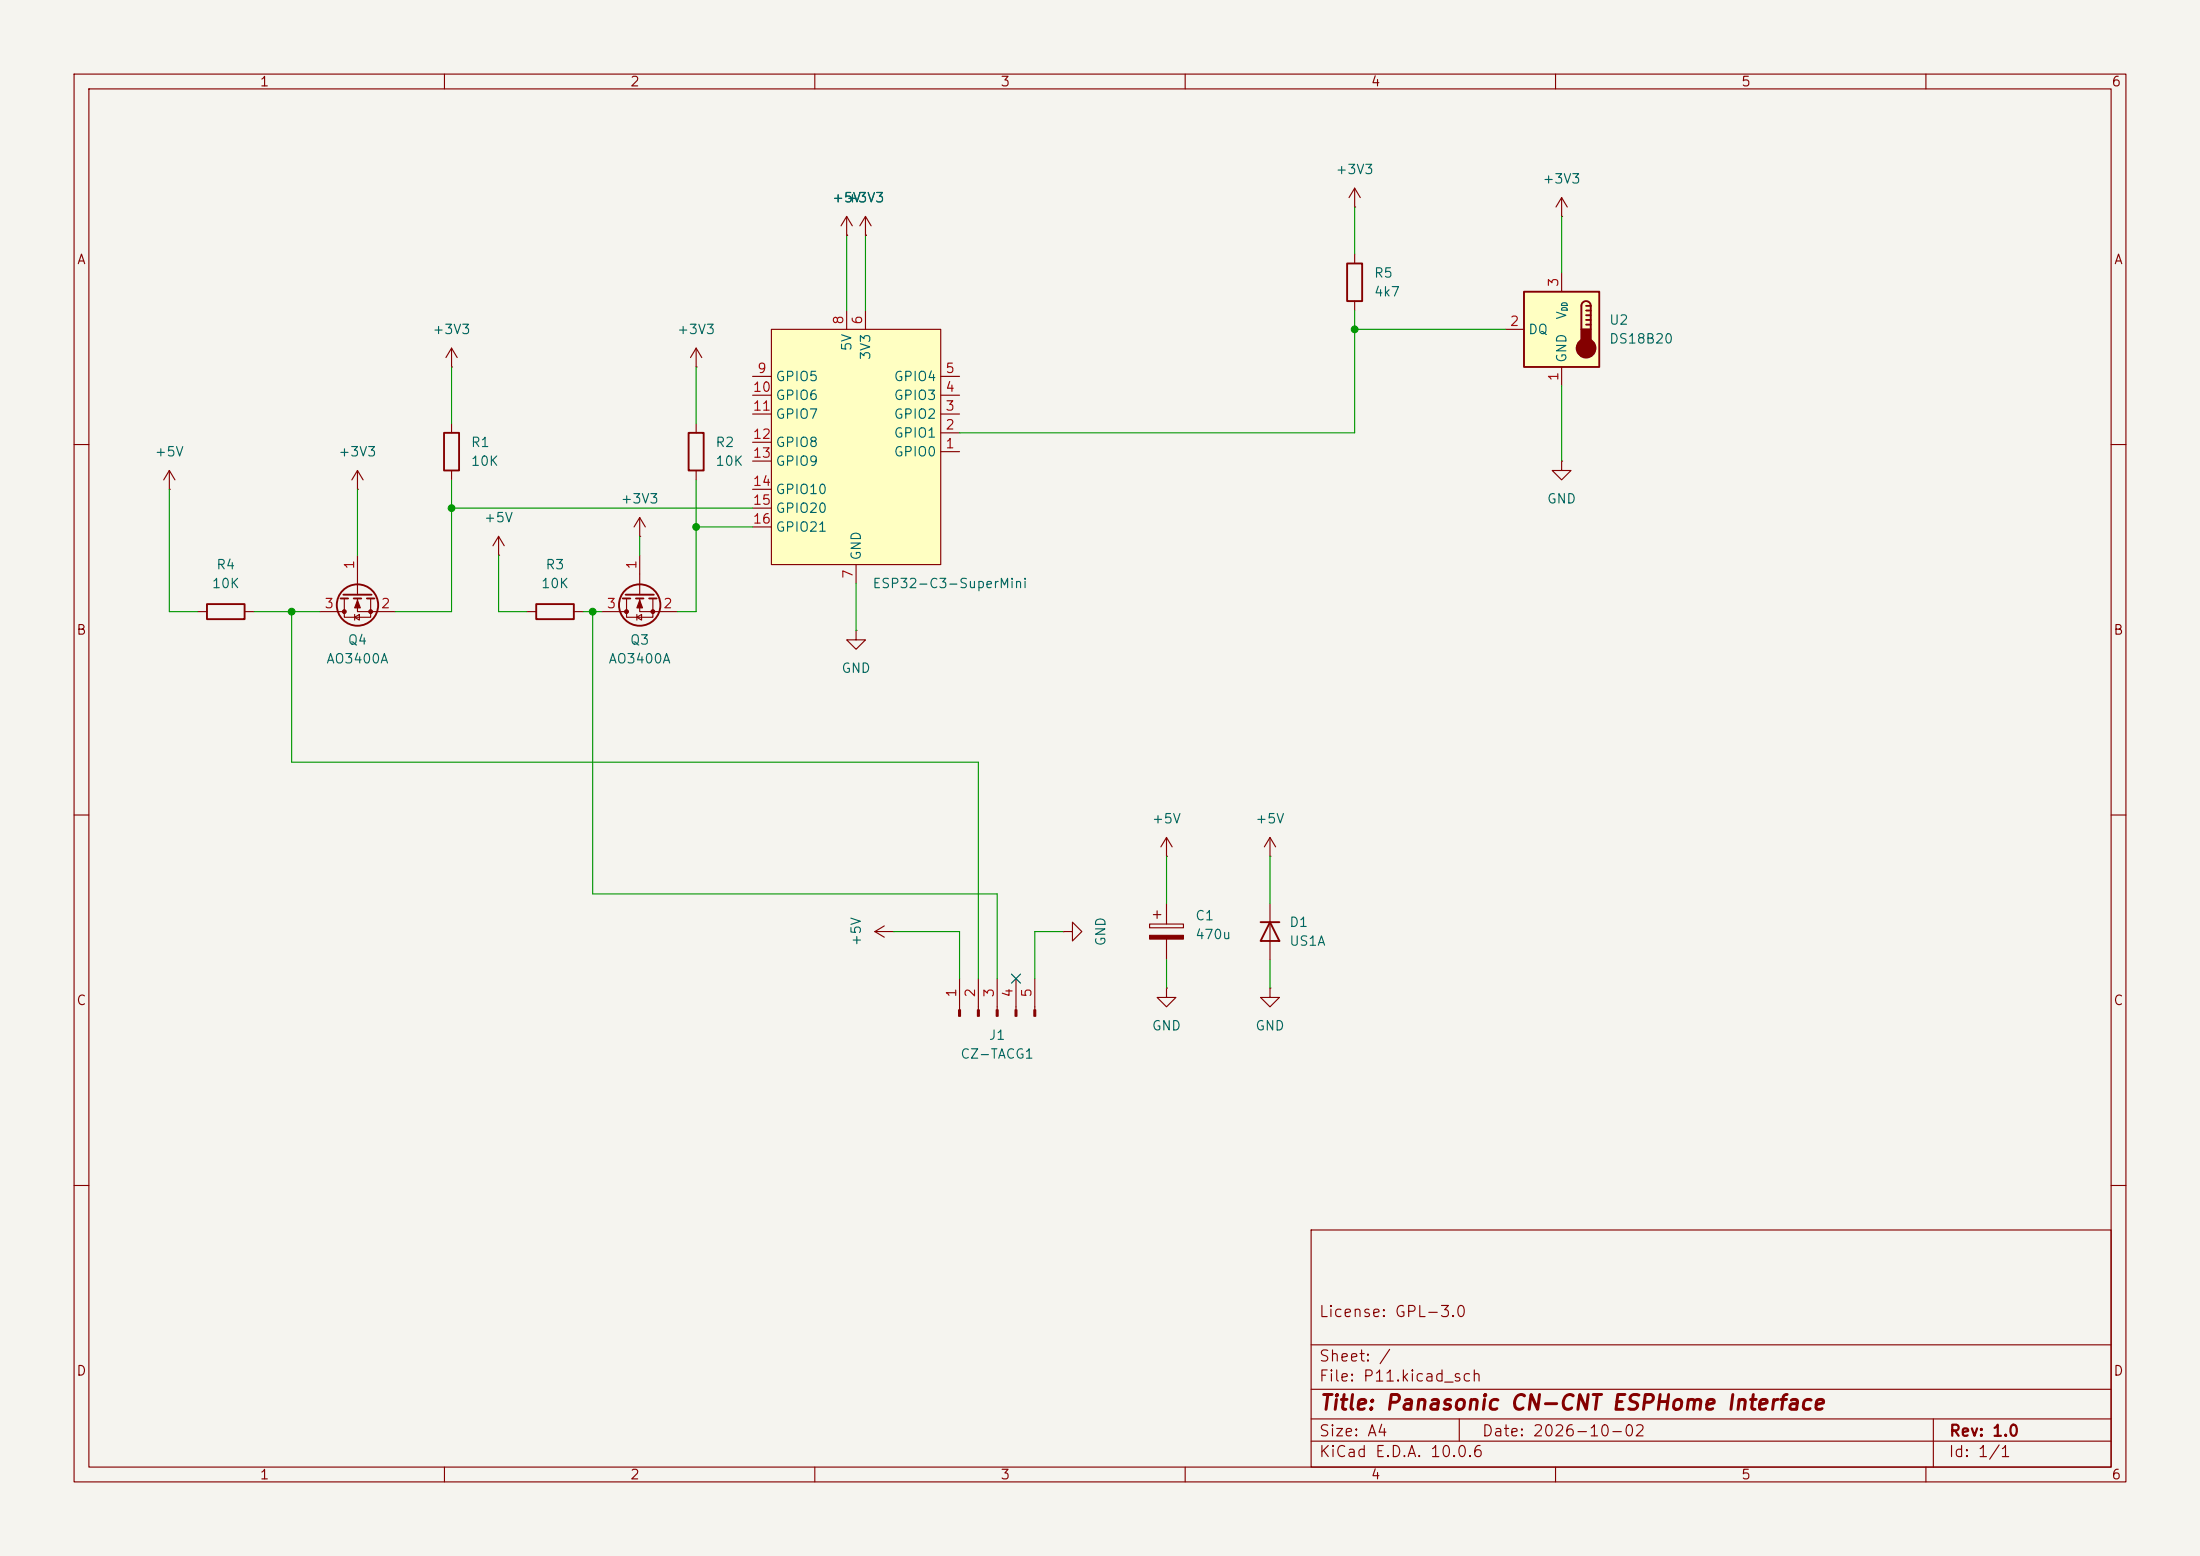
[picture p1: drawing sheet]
<svg xmlns="http://www.w3.org/2000/svg" width="297mm" height="210mm" viewBox="0 0 297 210" stroke-linecap="round" stroke-linejoin="round" font-family="sans-serif">
<path d="M0 0h297v210h-297z" fill="#f5f4ef" stroke="#f5f4ef" stroke-width=".14"/>
<g fill="none" stroke="#840000" stroke-width=".15">
<path d="M10 10h277v190h-277zM12 12h273v186h-273zM60 10v2M110 10v2M160 10v2M210 10v2M260 10v2M182.9 27.9h.1M182.9 25.4l-.8 1.3M182.9 25.4l.7 1.3M182.9 25.4v2.5M210.8 29.2h.1"/>
<path d="M210.8 26.7l-.7 1.2M210.8 26.7l.8 1.2M210.8 26.7v2.5M61 49.5h.1M61 47l-.8 1.3M61 47l.7 1.3M61 47v2.5M61 57.2v1.2M10 60h2M48.3 66h.1M48.3 63.5v2.5M48.3 74.9v5.4"/>
<path d="M48.3 63.5l-.8 1.3M48.3 63.5l.7 1.3M61 63.5v1.3M285 60h2M43.2 82.6h3.3M46.5 80.8v2.5h3.5v-2.5M47.9 83.3l.6-.4v.8zM47.9 82.9v.8M48.3 80.8v1.8h5M115.6 85.1v1.3h1.2l-1.2 1.2-1.3-1.2h1.3M115.6 85.1h.1M10 110h2"/>
<path d="M171.4 115.6h.1M171.4 113l-.7 1.3M171.4 113l.8 1.3M171.4 113v2.6M285 110h2M171.4 133.4v1.2h1.3l-1.3 1.3-1.2-1.3h1.2M171.4 133.4h.1M171.4 121.9v7.6M10 160h2M177 166h108v32h-108zM285 160h2M60 198v2"/>
<path d="M110 198v2M160 198v2M177 194.5h108M177 191.5h108M177 187.5h108M177 181.5h108M197 191.5v3M210 198v2M260 198v2M261 191.5v6.5"/>
</g>
<g fill="none" stroke="#840000" stroke-width=".25">
<path d="M59.9 58.4h2.1v5.1h-2.1zM46 80.8h1M46.4 80.3h3.8M47.8 80.8h1M49.5 80.8h1M170.2 124.5h2.5M171.4 124.5l1.3 2.5h-2.5z"/>
<circle cx="48.3" cy="81.7" r="2.79"/>
</g>
<g fill="#840000" stroke="#840000" stroke-width=".15">
<path d="M48.3 81l.3 1h-.7z"/>
<circle cx="46.5" cy="82.5" r=".25"/>
<circle cx="50" cy="82.5" r=".25"/>
</g>
<path d="M104.1 44.5h22.9v31.7h-22.9z" fill="#ffffc2"/>
<g fill="none" stroke="#840000" stroke-width=".15">
<path d="M114.3 31.8h.1M114.3 29.2v2.6M114.3 29.2l-.8 1.3M114.3 29.2l.8 1.3M116.8 31.8h.1M116.8 29.2v2.6M116.8 29.2l-.7 1.3M116.8 29.2l.8 1.3M94 57.2v1.2M101.6 55.9h2.5M101.6 53.3h2.5M101.6 50.8h2.5"/>
<path d="M101.6 59.7h2.5M104.1 44.5h22.9v31.7h-22.9zM114.3 41.9v2.6M116.8 41.9v2.6M127 58.4h2.5M127 55.9h2.5M127 53.3h2.5M127 50.8h2.5M67.3 74.9h.1M67.3 72.4l-.8 1.3M67.3 72.4l.8 1.3M67.3 72.4v2.5"/>
<path d="M86.4 72.4h.1M86.4 69.9l-.8 1.2M86.4 69.9l.7 1.2M86.4 69.9v2.5M86.4 74.9v5.4M94 63.5v1.3M101.6 62.2h2.5M101.6 66h2.5M101.6 68.6h2.5M101.6 71.1h2.5M115.6 76.2v2.5M127 61h2.5"/>
<path d="M210.8 62.2v1.3h1.3l-1.3 1.3-1.3-1.3h1.3M210.8 62.2h.1M71.1 82.6h1.3M77.5 82.6h1.2M81.3 82.6h3.3M84.6 80.8v2.5h3.5v-2.5M86 83.3l.6-.4v.8zM86 82.9v.8M86.4 80.8v1.8h5"/>
</g>
<g fill="none" stroke="#840000" stroke-width=".25">
<path d="M93 58.4h2v5.1h-2zM72.4 81.5h5.1v2.1h-5.1zM84.1 80.8h1M84.5 80.3h3.8M85.9 80.8h1M87.6 80.8h1"/>
<circle cx="86.4" cy="81.7" r="2.79"/>
</g>
<g fill="#840000" stroke="#840000" stroke-width=".15">
<path d="M86.4 81l.3 1h-.7z"/>
<circle cx="84.6" cy="82.5" r=".25"/>
<circle cx="88.1" cy="82.5" r=".25"/>
</g>
<path d="M205.7 39.4h10.2v10.1h-10.2z" fill="#ffffc2"/>
<path d="M181.9 35.6h2v5h-2zM205.7 39.4h10.2v10.1h-10.2zM214.1 41.3h.7M214.1 41.9h.7M214.1 42.5h.7M214.1 43.2h.7M214.1 43.8h.7M214.8 41.3a.64 .64 0 0 0-.7-.7 .64 .64 0 0 0-.6 .7v3.2M214.8 41.3v3.2M27.9 81.5h5.1v2.1h-5.1z" fill="none" stroke="#840000" stroke-width=".25"/>
<g fill="#840000" stroke="#840000" stroke-width=".25">
<path d="M213.5 44.5h1.3v1.9h-1.3z"/>
<circle cx="214.1" cy="47" r="1.27"/>
</g>
<g fill="none" stroke="#840000" stroke-width=".15">
<path d="M114.3 31.8h.1M116.8 31.8h.1M182.9 34.3v1.3M210.8 36.8v2.6M94 49.5h.1M94 47l-.8 1.3M94 47l.7 1.3M94 47v2.5M182.9 40.6v1.3M203.2 44.5h2.5M210.8 49.5v2.6M22.9 66h.1"/>
<path d="M22.9 63.5l-.8 1.3M22.9 63.5l.7 1.3M22.9 63.5v2.5M26.7 82.6h1.2M33 82.6h1.3M157.5 115.6h.1M157.5 113v2.6M157.5 113l-.8 1.3M157.5 113l.7 1.3M118.1 125.7l1.3 .8M118.1 125.7h2.5M119.4 125l-1.3 .7"/>
<path d="M120.6 125.7h.1M129.5 132.1v4.2M132.1 132.1v4.2M134.6 132.1v4.2M137.2 132.1v4.2M139.7 132.1v4.2M143.5 125.7h1.3v-1.2l1.2 1.2-1.2 1.3v-1.3M143.5 125.7h.1M155.2 124.7h4.6v.5h-4.6zM155.7 123.4h1M156.2 122.9v1.1M157.5 133.4v1.2h1.2l-1.2 1.3-1.3-1.3h1.3"/>
<path d="M157.5 133.4h.1M157.5 121.9v2.8M157.5 126.7v2.8"/>
</g>
<g fill="#840000" stroke="#840000" stroke-width=".15">
<path d="M155.2 126.2h4.6v.5h-4.6z"/>
<path d="M129.4 136.3h.3v.9h-.3z"/>
<path d="M132 136.3h.2v.9h-.2z"/>
<path d="M134.5 136.3h.2v.9h-.2z"/>
<path d="M137 136.3h.3v.9h-.3z"/>
<path d="M139.6 136.3h.2v.9h-.2z"/>
</g>
<g fill="none" stroke="#009600" stroke-width=".15">
<path d="M114.3 31.8v10.1M116.8 31.8v10.1M182.9 27.9v6.4M210.8 29.2v7.6M61 49.5v7.7M94 49.5v7.7M182.9 44.5h20.3M182.9 41.9v16.5h-53.4M210.8 52.1v10.1M22.9 66v16.6h3.8M48.3 66v8.9M61 64.8v17.8h-7.7"/>
<path d="M61 68.6h40.6M67.3 74.9v7.7h3.8M86.4 72.4v2.5M94 64.8v17.8h-2.6M94 71.1h7.6M115.6 78.7v6.4M34.3 82.6h8.9M39.4 82.6v20.3h92.7v29.2M78.7 82.6h2.6M80 82.6v38.1h54.6v11.4M157.5 115.6v6.3M171.4 115.6v6.3"/>
<path d="M120.6 125.7h8.9v6.4M143.5 125.7h-3.8v6.4M157.5 129.5v3.9M171.4 129.5v3.9"/>
</g>
<path d="M136.6 131.5l1.2 1.2M137.8 131.5l-1.2 1.2" fill="none" stroke="#000084" stroke-width=".15"/>
<g fill="#009600" stroke="#009600" stroke-width=".14">
<circle cx="39.4" cy="82.6" r=".46"/>
<circle cx="94" cy="71.1" r=".46"/>
<circle cx="61" cy="68.6" r=".46"/>
<circle cx="80" cy="82.6" r=".46"/>
<circle cx="182.9" cy="44.5" r=".46"/>
</g>
<text font-size="2" fill="#840000" x="178" y="190.8">Title: Panasonic CN-CNT ESPHome Interface</text>
<g font-size="1.5" fill="#840000">
<text x="178" y="178.1">License: GPL-3.0</text>
<text x="178" y="184.1">Sheet: /</text>
<text x="178" y="186.8">File: P11.kicad_sch</text>
<text x="178" y="197">KiCad E.D.A. 10.0.6</text>
<text x="178" y="194.2">Size: A4</text>
<text x="200" y="194.2">Date: 2026-10-02</text>
<text x="263" y="197">Id: 1/1</text>
<text x="263" y="194.2">Rev: 1.0</text>
</g>
<g font-size="1.3" fill="#840000">
<text x="35" y="12">1</text>
<text x="85" y="12">2</text>
<text x="135" y="12">3</text>
<text x="185" y="12">4</text>
<text x="235" y="12">5</text>
<text x="285" y="12">6</text>
<text x="10.3" y="36">A</text>
<text x="285.3" y="36">A</text>
<text x="10.2" y="86">B</text>
<text x="285.2" y="86">B</text>
<text x="10.2" y="136">C</text>
<text x="285.2" y="136">C</text>
<text x="10.2" y="186">D</text>
<text x="285.2" y="186">D</text>
<text x="35" y="200">1</text>
<text x="85" y="200">2</text>
<text x="135" y="200">3</text>
<text x="185" y="200">4</text>
<text x="235" y="200">5</text>
<text x="285" y="200">6</text>
</g>
<g font-size="1.3" fill="#006464">
<text x="180.2" y="23.8">+3V3</text>
<text x="112.2" y="27.6">+5V</text>
<text x="114.2" y="27.6">+3V3</text>
<text x="208.2" y="25.1">+3V3</text>
<text x="185.4" y="37.8">R5</text>
<text x="185.4" y="40.3">4k7</text>
<text x="58.3" y="45.4">+3V3</text>
<text x="91.3" y="45.4">+3V3</text>
<text x="115.3" y="47.5" transform="rotate(-90 115.3 47.5)">5V</text>
<text x="206.2" y="45.4">DQ</text>
<text x="211.8" y="43.2" transform="rotate(-90 211.8 43.2)">V</text>
<text x="217.2" y="44.1">U2</text>
<text x="217.2" y="46.7">DS18B20</text>
<text x="104.6" y="51.8">GPIO5</text>
<text x="117.8" y="48.7" transform="rotate(-90 117.8 48.7)">3V3</text>
<text x="120.6" y="51.8">GPIO4</text>
<text x="211.8" y="49" transform="rotate(-90 211.8 49)">GND</text>
<text x="104.6" y="54.3">GPIO6</text>
<text x="104.6" y="56.8">GPIO7</text>
<text x="120.6" y="59.4">GPIO1</text>
<text x="120.6" y="56.8">GPIO2</text>
<text x="120.6" y="54.3">GPIO3</text>
<text x="20.8" y="61.9">+5V</text>
<text x="45.6" y="61.9">+3V3</text>
<text x="63.5" y="60.7">R1</text>
<text x="63.5" y="63.2">10K</text>
<text x="96.5" y="60.7">R2</text>
<text x="96.5" y="63.2">10K</text>
<text x="104.6" y="60.7">GPIO8</text>
<text x="104.6" y="63.2">GPIO9</text>
<text x="120.6" y="61.9">GPIO0</text>
<text x="65.2" y="70.8">+5V</text>
<text x="83.7" y="68.3">+3V3</text>
<text x="104.6" y="67">GPIO10</text>
<text x="104.6" y="69.5">GPIO20</text>
<text x="208.8" y="68.3">GND</text>
<text x="29.1" y="77.2">R4</text>
<text x="73.6" y="77.2">R3</text>
<text x="104.6" y="72.1">GPIO21</text>
<text x="116.5" y="75.7" transform="rotate(-90 116.5 75.7)">GND</text>
<text x="28.5" y="79.7">10K</text>
<text x="73" y="79.7">10K</text>
<text x="117.7" y="79.7">ESP32-C3-SuperMini</text>
<text x="44" y="89.9">AO3400A</text>
<text x="46.9" y="87.3">Q4</text>
<text x="82.1" y="89.9">AO3400A</text>
<text x="85" y="87.3">Q3</text>
<text x="113.5" y="91.1">GND</text>
<text x="155.4" y="111.5">+5V</text>
<text x="169.4" y="111.5">+5V</text>
<text x="161.3" y="124.5">C1</text>
<text x="174" y="125.4">D1</text>
<text x="116.5" y="127.8" transform="rotate(-90 116.5 127.8)">+5V</text>
<text x="149.6" y="127.8" transform="rotate(-90 149.6 127.8)">GND</text>
<text x="161.3" y="127.1">470u</text>
<text x="174" y="128">US1A</text>
<text x="129.6" y="143.2">CZ-TACG1</text>
<text x="133.4" y="140.7">J1</text>
<text x="155.4" y="139.4">GND</text>
<text x="169.4" y="139.4">GND</text>
</g>
<g font-size="1.3" fill="#a90000">
<text x="210.7" y="38.8" transform="rotate(-90 210.7 38.8)">3</text>
<text x="114.2" y="43.9" transform="rotate(-90 114.2 43.9)">8</text>
<text x="116.7" y="43.9" transform="rotate(-90 116.7 43.9)">6</text>
<text x="203.7" y="44.3">2</text>
<text x="101.5" y="53.2">10</text>
<text x="102.1" y="50.7">9</text>
<text x="127.5" y="53.2">4</text>
<text x="127.5" y="50.7">5</text>
<text x="210.7" y="51.5" transform="rotate(-90 210.7 51.5)">1</text>
<text x="101.5" y="55.7">11</text>
<text x="101.5" y="59.6">12</text>
<text x="127.5" y="58.3">2</text>
<text x="127.5" y="55.7">3</text>
<text x="101.5" y="62.1">13</text>
<text x="101.5" y="65.9">14</text>
<text x="127.5" y="60.8">1</text>
<text x="101.5" y="68.4">15</text>
<text x="101.5" y="71">16</text>
<text x="48.1" y="76.9" transform="rotate(-90 48.1 76.9)">1</text>
<text x="86.2" y="76.9" transform="rotate(-90 86.2 76.9)">1</text>
<text x="43.7" y="82.4">3</text>
<text x="51.3" y="82.4">2</text>
<text x="81.8" y="82.4">3</text>
<text x="89.4" y="82.4">2</text>
<text x="115.4" y="78.2" transform="rotate(-90 115.4 78.2)">7</text>
<text x="129.4" y="134.7" transform="rotate(-90 129.4 134.7)">1</text>
<text x="131.9" y="134.7" transform="rotate(-90 131.9 134.7)">2</text>
<text x="134.5" y="134.7" transform="rotate(-90 134.5 134.7)">3</text>
<text x="137" y="134.7" transform="rotate(-90 137 134.7)">4</text>
<text x="139.6" y="134.7" transform="rotate(-90 139.6 134.7)">5</text>
</g>
<text font-size=".8" fill="#006464" x="211.8" y="42.1" transform="rotate(-90 211.8 42.1)">DD</text>
</svg>
